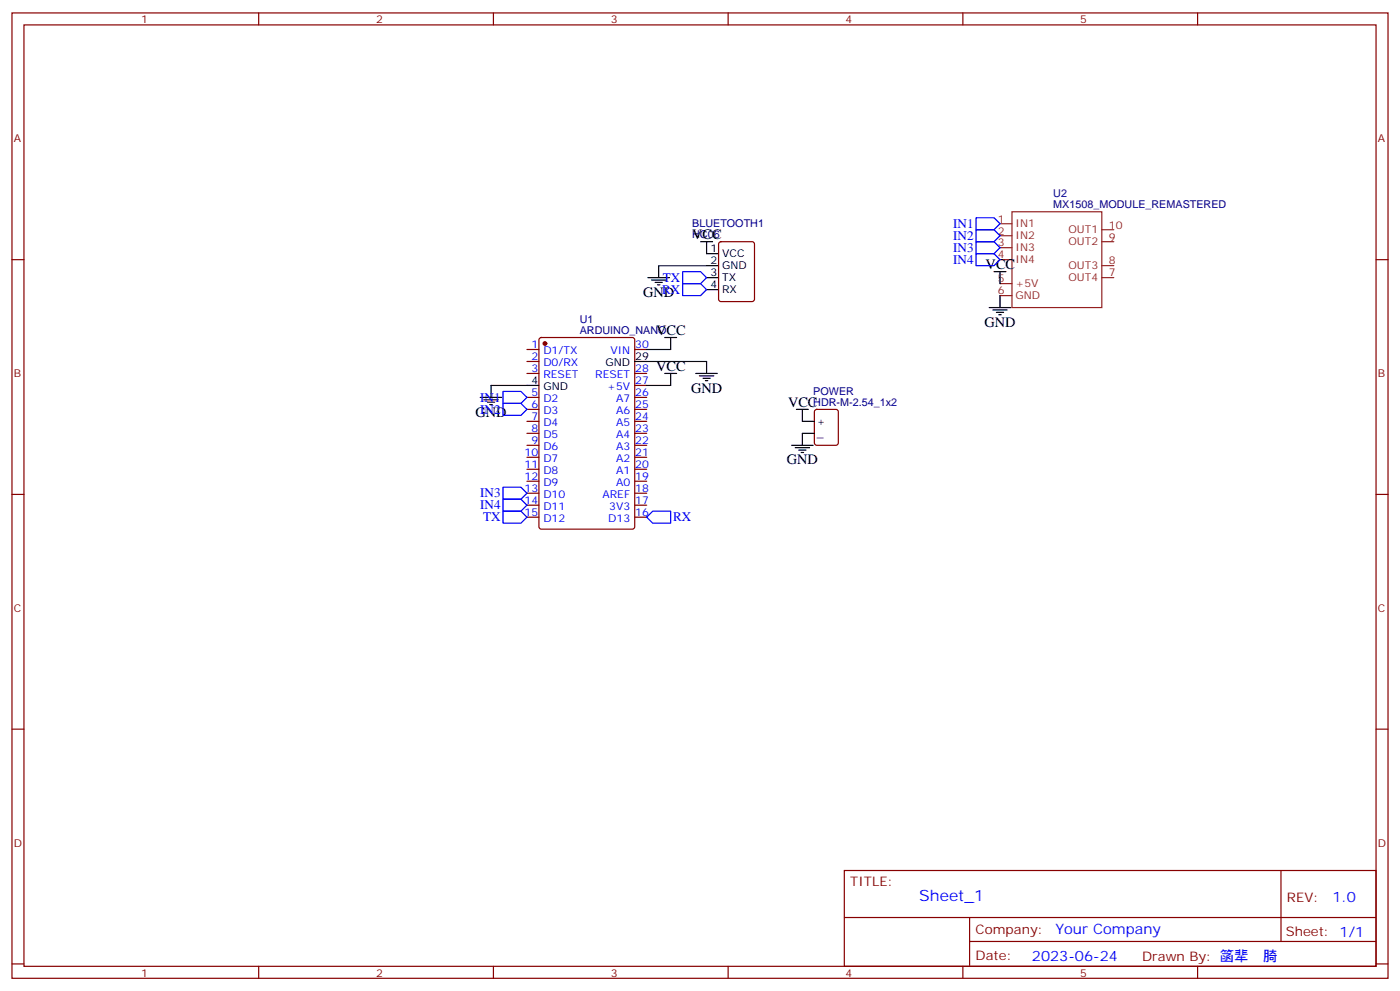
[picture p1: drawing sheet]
<svg xmlns="http://www.w3.org/2000/svg" width="412mm" height="292mm" viewBox="0 0 412 292" stroke-linecap="round" stroke-linejoin="round" font-family="sans-serif">
<g fill="none" stroke="#870000" stroke-width=".35">
<path d="M3.5 3.8h405.4v284.3h-405.4zM7.1 7.3h398.2v277.3h-398.2zM76.2 3.8v3.5M145.3 3.8v3.5M214.5 3.8v3.5M283.6 3.8v3.5M352.8 3.8v3.5M3.5 76.5h3.6M211.9 71.4l.5-.2h9.1l.7 .4v16.5l-.4 .7h-9.4l-.7-.4v-16.5zM405.3 76.5h3.6M159 99.6l.5-.2h26.8l.6 .4 .1 55.4-.5 .6-27 .1-.7-.5-.1-55.3zM155.2 102.9h3.5"/>
<path d="M155.2 106.5h3.5M155.2 110h3.5M155.2 117.1h3.5M187 102.9h3.5M187 110h3.5M187 117.1h3.5M187 113.5h3.5M155.2 120.6h3.5M155.2 124.1h3.5M155.2 127.6h3.5M155.2 131.2h3.5M155.2 134.7h3.5"/>
<path d="M155.2 138.2h3.5M187 120.6h3.5M187 124.1h3.5M187 127.6h3.5M187 131.2h3.5M187 134.7h3.5M187 138.2h3.5M240.1 120.8l.5-.2h5.6l.7 .4v9.5l-.4 .6-5.9 .1-.7-.5v-9.4zM3.5 145.6h3.6M155.2 141.7h3.5M155.2 145.3h3.5M155.2 148.8h3.5"/>
<path d="M155.2 152.3h3.5M187 141.7h3.5M187 145.3h3.5M187 148.8h3.5M187 152.3h3.5M405.3 145.6h3.6M3.5 214.8h3.6M405.3 214.8h3.6M248.7 256.4h156.6v28.2h-156.6zM377.3 256.4v20.9M248.7 270.2h156.5M285.6 277.3h119.6"/>
<path d="M285.6 270.2v14.2M3.5 283.9h3.6M76.2 284.6v3.5M145.3 284.6v3.5M214.5 284.6v3.5M283.6 284.6v3.5M352.8 284.6v3.5M405.3 283.9h3.6"/>
</g>
<circle cx="160.5" cy="101.2" r=".53" fill="#870000" stroke="#870000" stroke-width=".35"/>
<g fill="none" stroke="#000" stroke-width=".35">
<path d="M194 78.2v3.6M206.4 71.2h3.5M208.1 71.2v3.5h3.6M208.1 78.2h3.6M190.9 81.8h6.3M191.9 82.5h4.2M193 83.2h2.1M193.7 83.9h.7M195.8 99.4h3.5M197.6 99.4v3.5M208.1 81.8h3.6M208.1 85.3h3.6"/>
<path d="M291.4 90.6h6.3M292.5 91.3h4.2M292.8 80h3.5M293.5 92h2.1M294.2 92.7h.7M294.6 80v3.5M294.6 87.1v3.5M141.5 117.1h6.3M142.5 117.8h4.3M143.6 118.5h2.1M144.3 119.2h.7M144.6 113.5v3.6"/>
<path d="M155.2 113.5h3.5M187 106.5h3.5M195.8 110h3.5M197.6 110v3.5M205 110h6.3M206 110.7h4.3M207.1 111.4h2.1M207.8 112.1h.7M208.1 106.5v3.5M233.2 131.2h6.3M234.2 131.9h4.3M234.6 120.6h3.5"/>
<path d="M235.3 132.6h2.1M236 133.3h.7M236.4 120.6v3.5h3.5M239.9 127.6h-3.5v3.6"/>
</g>
<path d="M294.6 65.9h3.5M294.6 69.4h3.5M294.6 73h3.5M294.6 76.5h3.5M298.1 62.4h26.5v28.2h-26.5zM324.6 67.7h3.5M324.6 71.2h3.5M324.6 78.2h3.5M294.6 87.1h3.5M294.6 83.5h3.5M324.6 81.8h3.5" fill="none" stroke="#8c2424" stroke-width=".35"/>
<path d="M194 78.2h14.1M144.6 113.5h10.6M190.5 113.5h7.1M190.5 102.9h7.1M190.5 106.5h17.6" fill="none" stroke="#008700" stroke-width=".35"/>
<path d="M287.5 64.1h5.3l1.8 1.8-1.8 1.8h-5.3zM287.5 67.7h5.3l1.8 1.7-1.8 1.8h-5.3zM287.5 71.2h5.3l1.8 1.8-1.8 1.7h-5.3zM287.5 74.7h5.3l1.8 1.8-1.8 1.7h-5.3zM201.1 80h5.3l1.7 1.8-1.7 1.7h-5.3zM201.1 83.5h5.3l1.7 1.8-1.7 1.8h-5.3zM148.2 115.3h5.3l1.7 1.8-1.7 1.7h-5.3zM148.2 118.8h5.3l1.7 1.8-1.7 1.7h-5.3zM148.2 150.6h5.3l1.7 1.7-1.7 1.8h-5.3zM148.2 143.5h5.3l1.7 1.8-1.7 1.7h-5.3zM148.2 147h5.3l1.7 1.8-1.7 1.8h-5.3zM192.3 150.6h5.3v3.5h-5.3l-1.8-1.8z" fill="none" stroke="#00f" stroke-width=".35"/>
<text font-size="4.6" fill="#00f" x="270.8" y="265.4">Sheet_1</text>
<g font-size="4.2">
<text x="203.9" y="70.5">VCC</text>
<text x="290.3" y="79.3">VCC</text>
<text x="189.4" y="87.4">GND</text>
<text x="193.3" y="98.7">VCC</text>
<text x="290" y="96.2">GND</text>
<text x="193.3" y="109.3">VCC</text>
<text x="203.6" y="115.6">GND</text>
<text x="232.1" y="119.9">VCC</text>
<text x="140.1" y="122.7">GND</text>
<text x="231.8" y="136.8">GND</text>
</g>
<g font-size="4.2" fill="#00f">
<text x="392.5" y="265.7">1.0</text>
<text x="310.9" y="275.2">Your Company</text>
<text x="304" y="283">2023-06-24</text>
</g>
<g font-size="3.9" fill="#00f">
<text x="280.8" y="67.2">IN1</text>
<text x="280.8" y="70.6">IN2</text>
<text x="280.8" y="74.1">IN3</text>
<text x="280.8" y="77.6">IN4</text>
<text x="195.2" y="83">TX</text>
<text x="195" y="86.6">RX</text>
<text x="141.4" y="118.3">IN1</text>
<text x="141.4" y="121.8">IN2</text>
<text x="141.4" y="146.4">IN3</text>
<text x="141.4" y="150">IN4</text>
<text x="142.3" y="153.6">TX</text>
<text x="198.3" y="153.6">RX</text>
</g>
<g font-size="3.9" fill="#800">
<text x="250.5" y="261">TITLE:</text>
<text x="379.1" y="265.7">REV:</text>
<text x="287.4" y="275.2">Company:</text>
<text x="378.7" y="275.8">Sheet: 1/1</text>
<text x="287.4" y="282.9">Date:</text>
<text x="336.4" y="282.9">Drawn By: 䈄㹃ꐵ䐀</text>
</g>
<g font-size="3.2" fill="#800">
<text x="41.6" y="6.8">1</text>
<text x="110.8" y="6.8">2</text>
<text x="179.9" y="6.8">3</text>
<text x="249.1" y="6.8">4</text>
<text x="318.2" y="6.8">5</text>
<text x="4.1" y="41.9">A</text>
<text x="405.9" y="41.9">A</text>
<text x="4.1" y="111.1">B</text>
<text x="405.9" y="111.1">B</text>
<text x="4.1" y="180.2">C</text>
<text x="405.9" y="180.2">C</text>
<text x="4.1" y="249.3">D</text>
<text x="405.9" y="249.3">D</text>
<text x="41.6" y="287.6">1</text>
<text x="110.8" y="287.6">2</text>
<text x="179.9" y="287.6">3</text>
<text x="249.1" y="287.6">4</text>
<text x="318.2" y="287.6">5</text>
</g>
<g font-size="3.2" fill="#000080">
<text x="310.3" y="58.1">U2</text>
<text x="310.3" y="61.3">MX1508_MODULE_REMASTERED</text>
<text x="203.9" y="70.1">HC06</text>
<text x="203.9" y="67">BLUETOOTH1</text>
<text x="170.8" y="95.2">U1</text>
<text x="170.8" y="98.4">ARDUINO_NANO</text>
<text x="239.6" y="119.5">HDR-M-2.54_1x2</text>
<text x="239.6" y="116.3">POWER</text>
</g>
<g font-size="3.2" fill="#8d2323">
<text x="294" y="65.5">1</text>
<text x="294" y="69.1">2</text>
<text x="299.2" y="67">IN1</text>
<text x="299.2" y="70.5">IN2</text>
<text x="314.7" y="68.7">OUT1</text>
<text x="326.7" y="67.3">10</text>
<text x="326.7" y="70.8">9</text>
<text x="294" y="72.6">3</text>
<text x="294" y="76.1">4</text>
<text x="299.2" y="74">IN3</text>
<text x="299.2" y="77.5">IN4</text>
<text x="314.7" y="72.2">OUT2</text>
<text x="326.7" y="77.9">8</text>
<text x="294" y="83.2">5</text>
<text x="314.7" y="79.3">OUT3</text>
<text x="314.7" y="82.8">OUT4</text>
<text x="326.7" y="81.4">7</text>
<text x="294" y="86.7">6</text>
<text x="299.2" y="88.1">GND</text>
<text x="299.2" y="84.6">+5V</text>
</g>
<g font-size="3.2">
<text x="209.3" y="74.4">1</text>
<text x="209.3" y="77.9">2</text>
<text x="212.7" y="75.8">VCC</text>
<text x="209.3" y="81.4">3</text>
<text x="212.7" y="79.3">GND</text>
<text x="212.7" y="82.8">TX</text>
<text x="209.3" y="84.9">4</text>
<text x="212.7" y="86.4">RX</text>
<text x="178.4" y="107.9">GND</text>
<text x="187.1" y="106.1">29</text>
<text x="156.6" y="113.2">4</text>
<text x="160.1" y="114.9">GND</text>
<text x="240.6" y="125.2">+</text>
<text x="240.6" y="128.7">_</text>
</g>
<g font-size="3.2" fill="#00f">
<text x="156.6" y="102.6">1</text>
<text x="156.6" y="106.1">2</text>
<text x="160.1" y="104.4">D1/TX</text>
<text x="160.1" y="107.9">D0/RX</text>
<text x="179.8" y="104.4">VIN</text>
<text x="187.1" y="102.6">30</text>
<text x="156.6" y="109.6">3</text>
<text x="160.1" y="111.4">RESET</text>
<text x="175.3" y="111.4">RESET</text>
<text x="187.1" y="113.2">27</text>
<text x="187.1" y="109.6">28</text>
<text x="156.6" y="116.7">5</text>
<text x="160.1" y="118.5">D2</text>
<text x="178.9" y="114.9">+5V</text>
<text x="181.5" y="118.5">A7</text>
<text x="187.1" y="116.7">26</text>
<text x="156.6" y="120.2">6</text>
<text x="156.6" y="123.8">7</text>
<text x="160.1" y="122">D3</text>
<text x="160.1" y="125.5">D4</text>
<text x="181.5" y="125.5">A5</text>
<text x="181.5" y="122">A6</text>
<text x="187.1" y="123.8">24</text>
<text x="187.1" y="120.2">25</text>
<text x="156.6" y="127.3">8</text>
<text x="156.6" y="130.8">9</text>
<text x="160.1" y="129">D5</text>
<text x="181.5" y="129">A4</text>
<text x="187.1" y="130.8">22</text>
<text x="187.1" y="127.3">23</text>
<text x="154.5" y="134.3">10</text>
<text x="154.5" y="137.9">11</text>
<text x="160.1" y="132.6">D6</text>
<text x="160.1" y="136.1">D7</text>
<text x="181.5" y="136.1">A2</text>
<text x="181.5" y="132.6">A3</text>
<text x="187.1" y="137.9">20</text>
<text x="187.1" y="134.3">21</text>
<text x="154.5" y="141.4">12</text>
<text x="160.1" y="139.6">D8</text>
<text x="160.1" y="143.2">D9</text>
<text x="181.5" y="143.2">A0</text>
<text x="181.5" y="139.6">A1</text>
<text x="187.1" y="141.4">19</text>
<text x="154.5" y="144.9">13</text>
<text x="154.5" y="148.4">14</text>
<text x="160.1" y="146.7">D10</text>
<text x="177.5" y="146.7">AREF</text>
<text x="187.1" y="148.4">17</text>
<text x="187.1" y="144.9">18</text>
<text x="154.5" y="152">15</text>
<text x="160.1" y="150.2">D11</text>
<text x="160.1" y="153.7">D12</text>
<text x="179.2" y="153.7">D13</text>
<text x="179.5" y="150.2">3V3</text>
<text x="187.1" y="152">16</text>
</g>
</svg>
